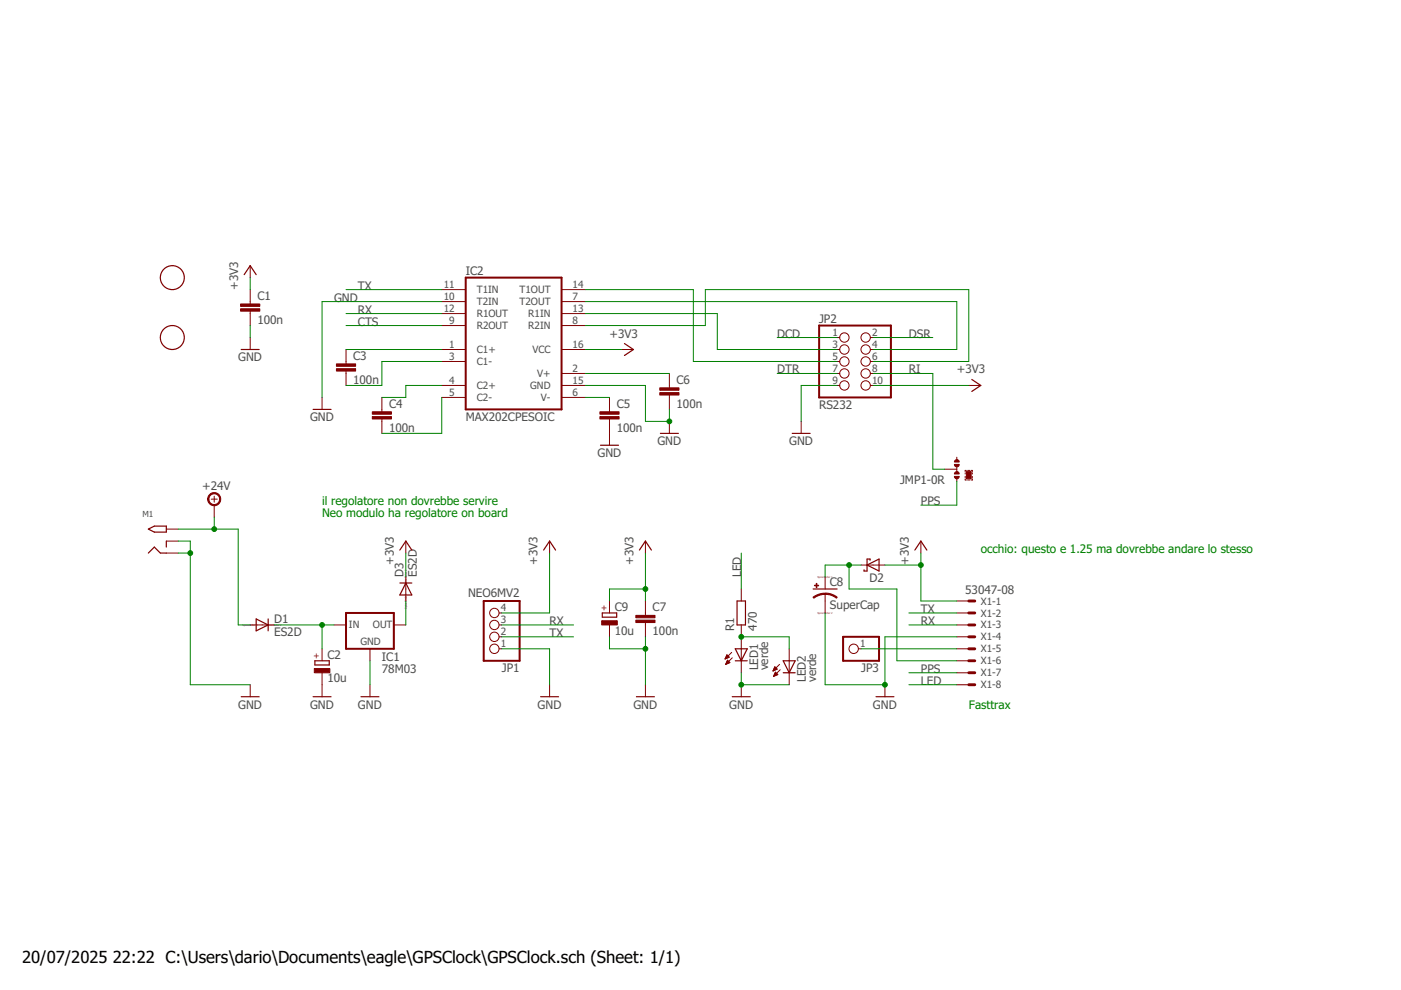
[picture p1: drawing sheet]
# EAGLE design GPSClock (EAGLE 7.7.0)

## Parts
C1  100n  C-EUC0805  [C0805]
C2  10u  CPOL-EUSMCD  [SMC_D]
C3  100n  C-EUC0805  [C0805]
C4  100n  C-EUC0805  [C0805]
C5  100n  C-EUC0805  [C0805]
C6  100n  C-EUC0805  [C0805]
C7  100n  C-EUC0805  [C0805]
C8  SuperCap  CPOL-USE10-22.5  [EB22,5D]
C9  10u  CPOL-EUSMCC  [SMC_C]
D1  ES2D  [SMB]
D2  SCHOTTKY-DIODESMC  [SMC]
D3  ES2D  [SMB]
F2  FIDUCIAL  [FIDUCIAL_1MM]
F3  FIDUCIAL  [FIDUCIAL_1MM]
IC1  78M03  78MXXSDPACK  [DPACK]
IC2  MAX202CPESOIC  [SO16]
JMP1  0R-JUMPC  [C0R-JMP]
JP1  NEO6MV2  PINHD-1X4  [1X04]
JP2  RS232  PINHD-2X05_2.54  [2X05]
JP3  PINHD-1X1  [1X01]
LED1  verde  LEDCHIPLED_0805  [CHIPLED_0805]
LED2  verde  LED3MM  [LED3MM]
M1  2.1MMJACKTHM  [PJ-102A]
R1  470  R-EU_R0805  [R0805]
X1  53047-08  [53047-08]

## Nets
+3V3 [+3V3]: C1.1 C7.1 C9.+ D2.A D3.C IC2.16(VCC) JP1.4 JP2.10 X1.1
+24V [+3V3]: D1.A M1.TIP
CTS: IC2.9(R2OUT)
DCD: JP2.1
DSR: JP2.2
DTR: JP2.7
GND [GND]: C1.2 C2.- C5.2 C6.2 C7.2 C8.- C9.- IC1.4(GND) IC2.10(T2IN) IC2.15(GND) JP1.1 JP2.9 LED1.C LED2.K(C) M1.RING M1.RING_SW X1.4
LED: R1.2 X1.8
N$1: JP3.1 X1.5
N$2: C3.1 IC2.1(C1+)
N$3 [+3V3]: D3.A IC1.3(OUT)
N$4: C3.2 IC2.3(C1-)
N$5 [+3V3]: C8.+ D2.C X1.6
N$6 [+3V3]: C2.+ D1.C IC1.1(IN)
N$9: LED1.A LED2.A R1.1
N$16: C4.1 IC2.4(C2+)
N$27: C4.2 IC2.5(C2-)
N$39: IC2.14(T1OUT) JP2.5
N$40: IC2.7(T2OUT) JP2.4
N$46: IC2.13(R1IN) JP2.3
N$47: IC2.8(R2IN) JP2.6
PPS: JMP1.1 X1.7
RI: JMP1.2 JP2.8
RX: IC2.12(R1OUT) JP1.3 X1.3
TX: IC2.11(T1IN) JP1.2 X1.2
V+: C6.1 IC2.2(V+)
V-: C5.1 IC2.6(V-)
Unconnected: JMP1.3

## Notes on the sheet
- il regolatore non dovrebbe servire
  Neo modulo ha regolatore on board
- occhio: questo e 1.25 ma dovrebbe andare lo stesso
- Fasttrax
